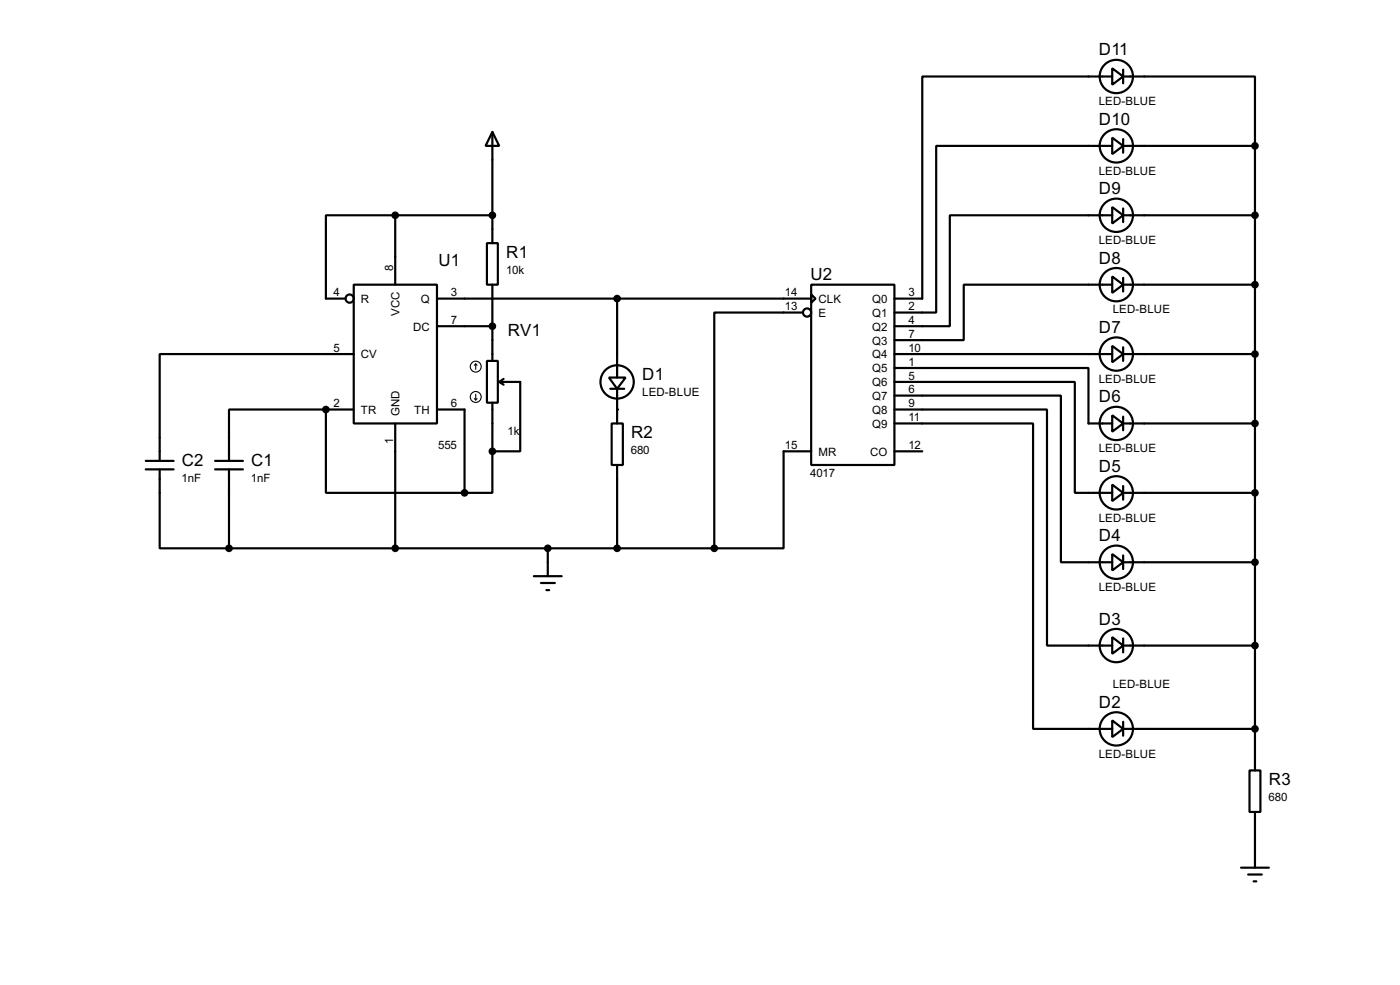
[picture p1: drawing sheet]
<svg xmlns="http://www.w3.org/2000/svg" width="256mm" height="180mm" viewBox="0 0 256 180" stroke-linecap="round" stroke-linejoin="round" font-family="sans-serif">
<g fill="none" stroke="#000" stroke-width=".4">
<path d="M203.8 12.5l2 1.5-2 1.5zM203.8 14h-34.8v40.7h-5.1M205.8 14h24.1v12.7M205.8 12.8v2.5M72.4 39.4h-12.7v15.3h3.6M72.4 39.4v12.7M72.4 39.4h17.8M90.2 24.2l1.3 2.5h-2.5zM90.2 24.2v20.3M203.8 37.9l2 1.5-2 1.5zM203.8 25.2l2 1.5-2 1.5zM203.8 26.7h-32.3v30.5h-7.6"/>
<path d="M203.8 39.4h-29.8v20.3h-10.1M205.8 39.4h24.1M205.8 26.7h24.1M205.8 25.5v2.5M205.8 38.2v2.5M229.9 26.7v114.3M64.8 52.1h15.3v25.4h-15.3zM80.1 59.7h10.1M80.1 54.7h68.5M89.2 44.5h2v7.6h-2zM90.2 52.1v14M113.1 54.7v14.4"/>
<path d="M147.1 57.2h-16.2v43.2M148.6 52.1h15.3v33h-15.3zM148.6 53.9l.8 .8-.8 .7zM203.8 50.6l2 1.5-2 1.5zM203.8 52.1h-27.2v10.2h-12.7M205.8 52.1h24.1M205.8 50.9v2.5M59.7 75v15.2h25.4M59.7 75h-17.7v9.4M59.7 75h5.1M64.8 64.8h-35.5v19.6M72.4 77.5v22.9"/>
<path d="M80.1 75h5v15.2M89.2 66.1h2v7.6h-2zM90.2 73.7v8.9M91.5 69.9h3.8v12.7h-5.1M91.5 69.9l.8 .5M92.3 69.4l-.8 .5M111.6 69.1h3l-1.5 2.1zM111.8 71.2h2.6M112.1 77.5h2v7.6h-2zM113.1 71.2v6.3M163.9 67.4h35.5v10.1h4.4M163.9 69.9h33v20.3h6.9"/>
<path d="M163.9 72.4h30.5v30.5h9.4M163.9 75h27.9v43.2h12M163.9 77.5h25.4v55.9h14.5M163.9 64.8h39.9M203.8 76l2 1.5-2 1.5zM203.8 63.3l2 1.5-2 1.5zM205.8 64.8h24.1M205.8 77.5h24.1M205.8 63.6v2.5M205.8 76.3v2.5M26.7 84.4h5.1M26.7 85.9h5.1"/>
<path d="M29.3 85.9v14.5h12.7M39.4 84.4h5.1M39.4 85.9h5.1M42 85.9v14.5M90.2 82.6v7.6h-5.1M113.1 85.1v15.3M148.6 82.6h-5v17.8h-12.7M163.9 82.6h5.1M203.8 88.7l2 1.5-2 1.5zM205.8 90.2h24.1M205.8 89v2.5M42 100.4h88.9"/>
<path d="M97.8 105.5h5.1M99.1 106.7h2.6M100.1 108h.5M100.4 100.4v5.1M203.8 116.6l2 1.6-2 1.5zM203.8 101.4l2 1.5-2 1.5zM205.8 118.2h24.1M205.8 102.9h24.1M205.8 101.7v2.5M205.8 116.9v2.5M203.8 131.9l2 1.5-2 1.5zM205.8 133.4h24.1"/>
<path d="M205.8 132.1v2.6M227.4 158.8h5.1M228.9 141h2v7.6h-2zM229.9 148.6v10.2M228.7 160.1h2.5M229.7 161.3h.5"/>
<circle cx="204.5" cy="14" r="3.1"/>
<circle cx="204.5" cy="39.4" r="3.1"/>
<circle cx="204.5" cy="26.7" r="3.1"/>
<circle cx="64" cy="54.7" r=".75"/>
<circle cx="147.8" cy="57.2" r=".75"/>
<circle cx="204.5" cy="52.1" r="3.1"/>
<circle cx="113" cy="69.9" r="3.1"/>
<circle cx="204.5" cy="77.5" r="3.1"/>
<circle cx="204.5" cy="64.8" r="3.1"/>
<circle cx="204.5" cy="90.2" r="3.1"/>
<circle cx="204.5" cy="118.2" r="3.1"/>
<circle cx="204.5" cy="102.9" r="3.1"/>
<circle cx="204.5" cy="133.4" r="3.1"/>
</g>
<g fill="#000">
<circle cx="59.7" cy="75" r=".2"/>
<circle cx="113.1" cy="75" r=".2"/>
</g>
<g fill="#000" stroke="#000" stroke-width=".4">
<circle cx="72.4" cy="39.4" r=".5"/>
<circle cx="90.2" cy="39.4" r=".5"/>
<circle cx="229.9" cy="26.7" r=".5"/>
<circle cx="229.9" cy="39.4" r=".5"/>
<circle cx="90.2" cy="59.7" r=".5"/>
<circle cx="113" cy="54.7" r=".5"/>
<circle cx="229.9" cy="52.1" r=".5"/>
<circle cx="59.7" cy="75" r=".5"/>
<circle cx="229.9" cy="77.5" r=".5"/>
<circle cx="229.9" cy="64.8" r=".5"/>
<circle cx="85.1" cy="90.2" r=".5"/>
<circle cx="90.2" cy="82.6" r=".5"/>
<circle cx="229.9" cy="90.2" r=".5"/>
<circle cx="41.9" cy="100.4" r=".5"/>
<circle cx="72.4" cy="100.4" r=".5"/>
<circle cx="100.3" cy="100.4" r=".5"/>
<circle cx="113" cy="100.4" r=".5"/>
<circle cx="130.8" cy="100.4" r=".5"/>
<circle cx="229.9" cy="102.9" r=".5"/>
<circle cx="229.9" cy="118.2" r=".5"/>
<circle cx="229.9" cy="133.4" r=".5"/>
</g>
<g fill="none" stroke="#000" stroke-width=".2">
<path d="M86.9 73l.3 .2M87.2 66.6l-.3 .3M87.2 66.6l.2 .3M87.2 66.6v1M87.2 72.2v1M87.4 73l-.2 .2"/>
<circle cx="87.1" cy="72.7" r="1"/>
<circle cx="87.1" cy="67.1" r="1"/>
</g>
<g font-size="3.5">
<text x="201.3" y="10.2">D11</text>
<text x="201.3" y="22.9">D10</text>
<text x="201.3" y="35.6">D9</text>
<text x="92.8" y="47.2">R1</text>
<text x="80.3" y="48.7">U1</text>
<text x="148.5" y="51.3">U2</text>
<text x="201.3" y="48.3">D8</text>
<text x="93" y="61.4">RV1</text>
<text x="201.3" y="61">D7</text>
<text x="117.7" y="69.5">D1</text>
<text x="201.3" y="73.7">D6</text>
<text x="115.6" y="80.2">R2</text>
<text x="33.3" y="85.3">C2</text>
<text x="46" y="85.3">C1</text>
<text x="201.3" y="86.4">D5</text>
<text x="201.3" y="99.1">D4</text>
<text x="201.3" y="114.3">D3</text>
<text x="201.3" y="129.6">D2</text>
<text x="232.5" y="143.7">R3</text>
</g>
<g font-size="2.4">
<text x="201.3" y="19.2">LED-BLUE</text>
<text x="201.3" y="31.9">LED-BLUE</text>
<text x="201.3" y="44.6">LED-BLUE</text>
<text x="72" y="49.6" transform="rotate(-90 72 49.6)">8</text>
<text x="92.7" y="50.1">10k</text>
<text x="61.1" y="54.3">4</text>
<text x="66.1" y="55.4">R</text>
<text x="73.2" y="57.9" transform="rotate(-90 73.2 57.9)">VCC</text>
<text x="77.1" y="55.4">Q</text>
<text x="82.6" y="59.3">7</text>
<text x="82.6" y="54.3">3</text>
<text x="143.8" y="54.3">14</text>
<text x="143.8" y="56.8">13</text>
<text x="149.9" y="55.4">CLK</text>
<text x="149.9" y="58">E</text>
<text x="159.8" y="55.4">Q0</text>
<text x="159.8" y="58">Q1</text>
<text x="166.4" y="54.3">3</text>
<text x="166.4" y="56.8">2</text>
<text x="166.4" y="59.3">4</text>
<text x="203.8" y="57.4">LED-BLUE</text>
<text x="61.1" y="64.4">5</text>
<text x="66.1" y="65.6">CV</text>
<text x="75.7" y="60.5">DC</text>
<text x="159.8" y="60.5">Q2</text>
<text x="159.8" y="63.1">Q3</text>
<text x="159.8" y="65.6">Q4</text>
<text x="166.4" y="61.9">7</text>
<text x="166.4" y="64.4">10</text>
<text x="159.8" y="68.1">Q5</text>
<text x="159.8" y="70.7">Q6</text>
<text x="166.4" y="67">1</text>
<text x="166.4" y="69.5">5</text>
<text x="166.4" y="72">6</text>
<text x="201.3" y="70.1">LED-BLUE</text>
<text x="61.1" y="74.6">2</text>
<text x="66.1" y="75.8">TR</text>
<text x="73.2" y="76.2" transform="rotate(-90 73.2 76.2)">GND</text>
<text x="75.9" y="75.8">TH</text>
<text x="82.6" y="74.6">6</text>
<text x="117.6" y="72.5">LED-BLUE</text>
<text x="159.8" y="73.2">Q7</text>
<text x="159.8" y="75.8">Q8</text>
<text x="166.4" y="74.6">9</text>
<text x="166.4" y="77.1">11</text>
<text x="72" y="81.2" transform="rotate(-90 72 81.2)">1</text>
<text x="80.3" y="82.2">555</text>
<text x="93" y="79.7">1k</text>
<text x="115.6" y="83.1">680</text>
<text x="143.8" y="82.2">15</text>
<text x="149.9" y="83.4">MR</text>
<text x="159.4" y="83.4">CO</text>
<text x="159.8" y="78.3">Q9</text>
<text x="166.4" y="82.2">12</text>
<text x="201.3" y="82.8">LED-BLUE</text>
<text x="33.3" y="88.2">1nF</text>
<text x="45.9" y="88.2">1nF</text>
<text x="148.4" y="87.3">4017</text>
<text x="201.3" y="95.5">LED-BLUE</text>
<text x="201.3" y="108.2">LED-BLUE</text>
<text x="203.8" y="126">LED-BLUE</text>
<text x="201.3" y="138.7">LED-BLUE</text>
<text x="232.4" y="146.6">680</text>
</g>
</svg>
